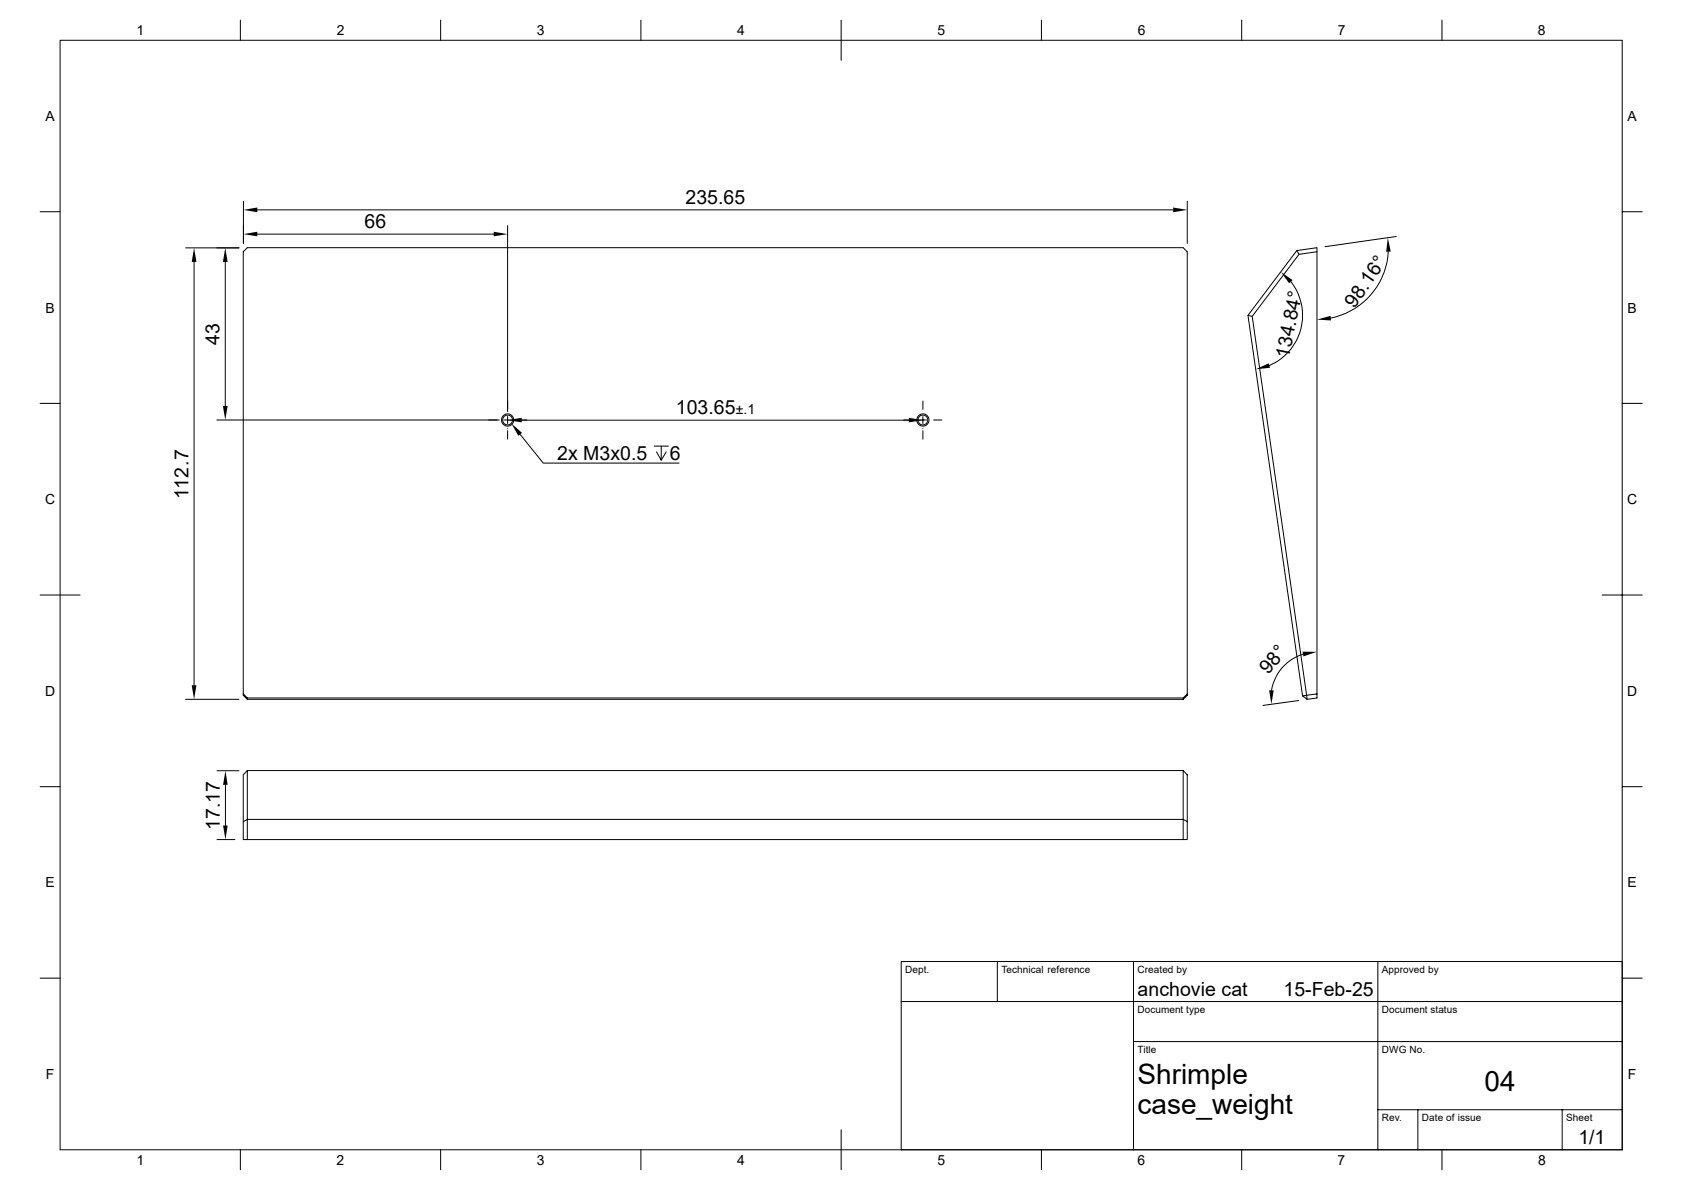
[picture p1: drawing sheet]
<svg xmlns="http://www.w3.org/2000/svg" width="420mm" height="297mm" viewBox="0 0 420 297" stroke-linecap="round" stroke-linejoin="round" font-family="sans-serif">
<g fill="none" stroke="#000" stroke-width=".25">
<path d="M15 10.1h390v276.9h-390zM60 5v5.1M110 5v5.1M160 5v5.1M210 5v10M260 5v5.1M310 5v5.1M360 5v5.1M10 52.9h5M60.8 50.3v10.5M64.2 58.4h59.1M64.2 52.4h228.7"/>
<path d="M126.7 56.3v46.4M296.4 50.3v10.5M348.6 59l-17.8 2.6M405 52.9h5M46.3 61.9h13.4M48.5 65.4v105.6M56.2 65.4v35.9M311.6 78.7l13.6 95M312.6 79l13.6 94.5 2.6-.3v1l-2.5 .4M322.3 70.3a13.6 13.6 0 0 1-5.4 20.9M323.7 62.5l5.1-.7v1l-4.5 .7zM323.7 62.5l-12.1 16.2 1 .3 11.7-15.5"/>
<path d="M328.8 62.8v110.4M346.6 62.8a17.9 17.9 0 0 1-14.4 16.6M10 100.7h5M54.1 104.8h70.6M125.8 104.8h1.9M126.7 103.9v1.8M126.7 106.9v.1M126.7 107.5v2.1M129.4 104.8h98.3M129.9 108.4l5.7 7.2h33.9M163.3 111.4h3.6M165.1 111.4v3.5l-1.2-2.1"/>
<path d="M166.3 112.8l-1.2 2.1M229.5 104.8h1.8M230.4 100.1v2.1M230.4 103.9v1.8M230.4 106.9v.1M230.4 107.5v2.1M233.1 104.8h2M405 100.7h5M10 148.5h10M400 148.5h10M46.3 174.6h13.4M60.7 173.2v-110.4l1-1h233.7l1 1v110.7l-1 1.1"/>
<path d="M61.7 174.2l-1-1v.3l1 1.1h233.7M61.7 174.2v.4M61.7 174.2h233.7M296.4 173.2l-1 1v.4M324.3 174.9l-9 1.2M325.2 173.7l1-.2 .1 1.1zM325.3 163.3a11.3 11.3 0 0 0-7.9 9M10 196.4h5M54.2 192.4h5.5M56.3 195.9v10.2M61.7 192.3h233.7M295.4 192.3v12.2l1 .6"/>
<path d="M295.4 192.3l1 1.1v11.7M405 196.4h5M54.2 209.6h4.5M60.7 205.1l1-.6v5.1h-1zM60.7 205.1v-11.7l1-1.1v12.2h233.7v5.1h1v-4.5M61.7 209.6h233.7M10 244.2h5M225 250h180M249 240v10M283 260h122M283 240v47M344 240v47"/>
<path d="M405 240h-180v47M405 244.2h5M344 277h61M354 277v10M390 277v10M60 287v5M110 287v5M160 287v5M210 282v10M260 287v5M310 287v5M360 287v5"/>
<circle cx="126.7" cy="104.8" r="1.53"/>
<circle cx="126.7" cy="104.8" r="1.23"/>
<circle cx="230.4" cy="104.8" r="1.53"/>
<circle cx="230.4" cy="104.8" r="1.23"/>
</g>
<g fill="#000">
<path d="M60.8 58.4l3.4-.6v1.2zM60.8 52.4l3.4-.6v1.2zM123.3 57.8l3.4 .6-3.4 .6zM292.9 51.8l3.5 .6-3.5 .6zM48.5 61.9l.5 3.5h-1.1zM56.2 61.9l.6 3.5h-1.2zM319.8 67.9l2.9 2-.9 .8zM328.7 79.8l3.5-1 .1 1.2zM346.5 59.3l.7 3.5h-1.1zM313.5 92.2l3.2-1.5 .4 1.1zM55.6 101.3h1.2l-.6 3.5zM127.7 105.7l2.6 2.4-.9 .7z"/>
<path d="M126.7 104.9l3.5-.6v1.1zM226.9 104.3l3.5 .6-3.5 .5zM47.9 171h1.1l-.5 3.6zM316.8 172.3h1.2l-.6 3.5zM325.2 162.7h3.5l-3.3 1.2zM56.3 192.4l.5 3.5h-1.1zM55.7 206.1h1.1l-.5 3.5z"/>
</g>
<g font-size="7">
<text x="284" y="270.5">Shrimple</text>
<text x="370.6" y="272.3">04</text>
<text x="284" y="278">case_weight</text>
</g>
<g font-size="4.9">
<text x="171.1" y="50.9">235.65</text>
<text x="91" y="57">66</text>
<text x="338.2" y="77.1" transform="rotate(-55 338.2 77.1)">98.16°</text>
<text x="54.8" y="86" transform="rotate(-90 54.8 86)">43</text>
<text x="321.8" y="89.6" transform="rotate(-78 321.8 89.6)">134.84°</text>
<text x="168.7" y="103.4">103.65</text>
<text x="139.1" y="114.9">2x M3x0.5</text>
<text x="167.2" y="114.9">6</text>
<text x="47.1" y="124.5" transform="rotate(-90 47.1 124.5)">112.7</text>
<text x="316.6" y="168.5" transform="rotate(-49 316.6 168.5)">98°</text>
<text x="54.8" y="207.2" transform="rotate(-90 54.8 207.2)">17.17</text>
<text x="284" y="248.5">anchovie cat</text>
<text x="320.4" y="248.5">15-Feb-25</text>
<text x="394.1" y="285.6">1/1</text>
</g>
<g font-size="3.5">
<text x="34.1" y="8.8">1</text>
<text x="84.1" y="8.8">2</text>
<text x="134" y="8.8">3</text>
<text x="184.1" y="8.8">4</text>
<text x="234" y="8.7">5</text>
<text x="284" y="8.8">6</text>
<text x="334" y="8.8">7</text>
<text x="383.9" y="8.8">8</text>
<text x="11.4" y="30.2">A</text>
<text x="406.3" y="30.2">A</text>
<text x="11.4" y="78">B</text>
<text x="406.3" y="78">B</text>
<text x="183.7" y="103.4">±.1</text>
<text x="11.2" y="125.8">C</text>
<text x="406.2" y="125.8">C</text>
<text x="11.2" y="173.7">D</text>
<text x="406.2" y="173.7">D</text>
<text x="11.4" y="221.5">E</text>
<text x="406.3" y="221.5">E</text>
<text x="11.5" y="269.3">F</text>
<text x="406.4" y="269.3">F</text>
<text x="34.1" y="290.8">1</text>
<text x="84" y="290.8">2</text>
<text x="134" y="290.7">3</text>
<text x="184" y="290.8">4</text>
<text x="234" y="290.7">5</text>
<text x="284" y="290.7">6</text>
<text x="333.9" y="290.7">7</text>
<text x="384" y="290.7">8</text>
</g>
<g font-size="2.5">
<text x="226" y="242.8">Dept.</text>
<text x="250" y="242.8">Technical reference</text>
<text x="284" y="242.8">Created by</text>
<text x="345" y="242.8">Approved by</text>
<text x="284" y="252.8">Document type</text>
<text x="345" y="252.8">Document status</text>
<text x="284" y="262.8">Title</text>
<text x="345" y="262.8">DWG No.</text>
<text x="345" y="279.8">Rev.</text>
<text x="355" y="279.8">Date of issue</text>
<text x="391" y="279.8">Sheet</text>
</g>
</svg>
